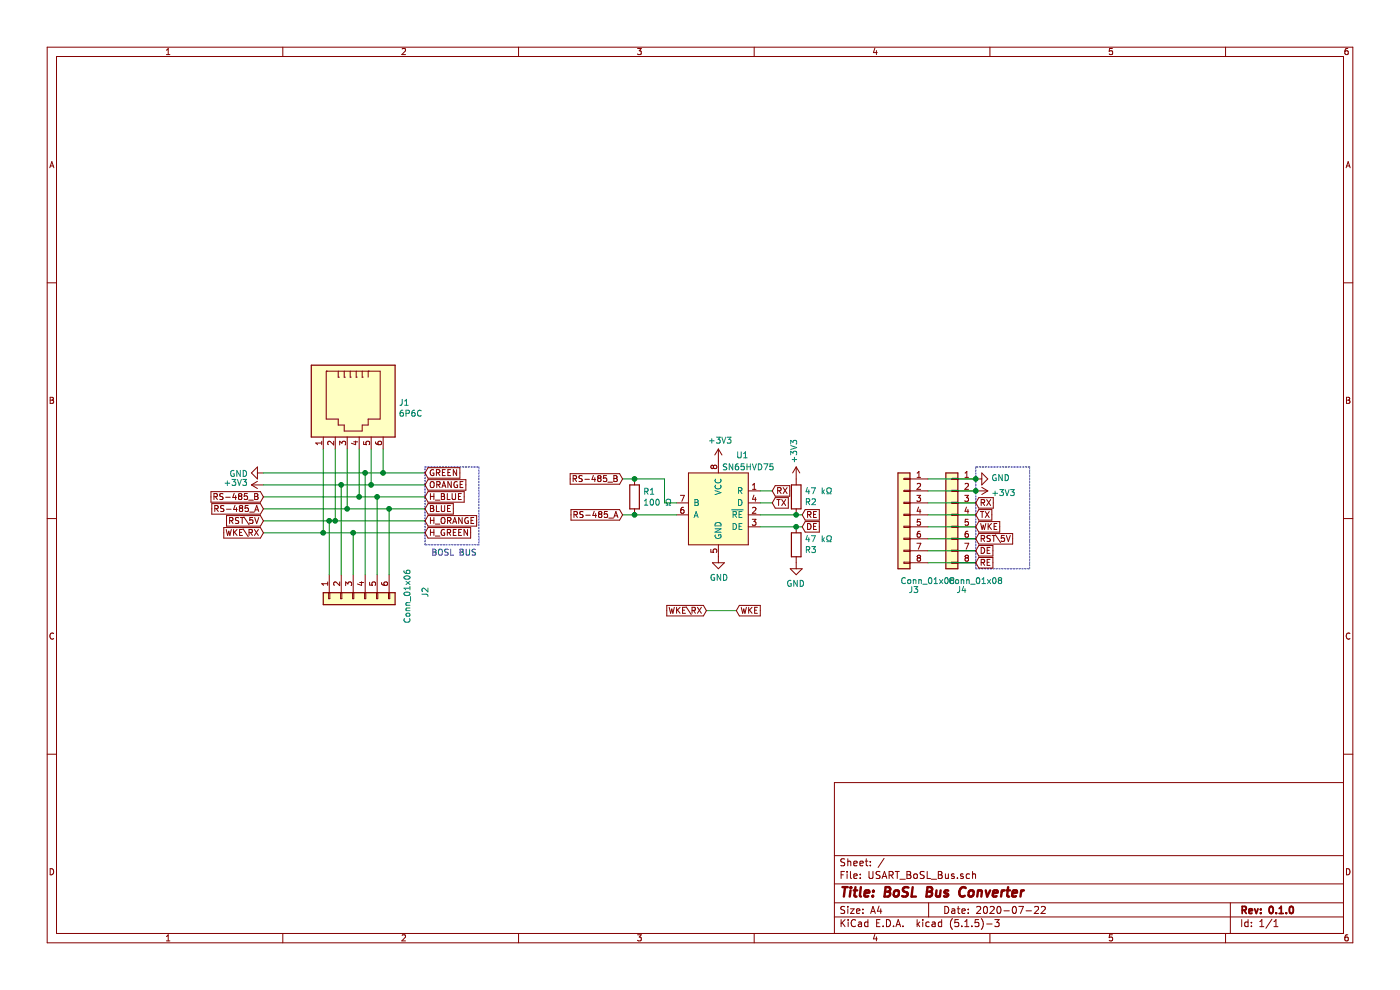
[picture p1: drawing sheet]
EESchema Schematic File Version 4
EELAYER 30 0
EELAYER END
$Descr A4 11693 8268
encoding utf-8
Sheet 1 1
Title "BoSL Bus Converter"
Date "2020-07-22"
Rev "0.1.0"
Comp ""
Comment1 ""
Comment2 ""
Comment3 ""
Comment4 ""
$EndDescr
Text GLabel 3550 4450 2    50   Input ~ 0
H_GREEN
Text GLabel 3550 3950 2    50   Input ~ 0
GREEN
Text GLabel 3550 4150 2    50   Input ~ 0
H_BLUE
Text GLabel 3550 4250 2    50   Input ~ 0
BLUE
Text GLabel 3550 4350 2    50   Input ~ 0
H_ORANGE
Text GLabel 3550 4050 2    50   Input ~ 0
ORANGE
Wire Notes Line
	3550 3900 4000 3900
Wire Notes Line
	4000 3900 4000 4550
Wire Notes Line
	4000 4550 3550 4550
Wire Notes Line
	3550 4550 3550 3900
Text Notes 3600 4650 0    50   ~ 0
BOSL BUS
Text GLabel 2200 4250 0    50   Input ~ 0
RS-485_A
Text GLabel 2200 4150 0    50   Input ~ 0
RS-485_B
$Comp
L power:+3V3 #PWR01
U 1 1
P 2200 4050
F 0 "#PWR01" H 2200 3900 50  0001 C CNN
F 1 "+3V3" V 2215 4178 50  0000 L CNN
F 2 "" H 2200 4050 50  0001 C CNN
F 3 "" H 2200 4050 50  0001 C CNN
	1    2200 4050
	0    -1   -1   0   
$EndComp
$Comp
L power:GND #PWR02
U 1 1
P 2200 3950
F 0 "#PWR02" H 2200 3700 50  0001 C CNN
F 1 "GND" V 2205 3822 50  0000 R CNN
F 2 "" H 2200 3950 50  0001 C CNN
F 3 "" H 2200 3950 50  0001 C CNN
	1    2200 3950
	0    1    1    0   
$EndComp
Text GLabel 2200 4450 0    50   Input ~ 0
WKE\RX
Text GLabel 2200 4350 0    50   Input ~ 0
RST\5V
Wire Notes Line
	8600 3900 8150 3900
$Comp
L Connector_Generic:Conn_01x06 J2
U 1 1
P 2950 5000
F 0 "J2" H 2850 4400 50  0000 L CNN
F 1 "Conn_01x06" H 2700 4550 50  0000 L CNN
F 2 "Connector_PinSocket_2.54mm:PinSocket_1x06_P2.54mm_Vertical" H 2950 5000 50  0001 C CNN
F 3 "~" H 2950 5000 50  0001 C CNN
	1    2950 5000
	0    -1   1    0   
$EndComp
$Comp
L power:+3V3 #PWR07
U 1 1
P 8150 4100
F 0 "#PWR07" H 8150 3950 50  0001 C CNN
F 1 "+3V3" V 8165 4228 50  0000 L CNN
F 2 "" H 8150 4100 50  0001 C CNN
F 3 "" H 8150 4100 50  0001 C CNN
	1    8150 4100
	0    1    1    0   
$EndComp
$Comp
L power:GND #PWR08
U 1 1
P 8150 4000
F 0 "#PWR08" H 8150 3750 50  0001 C CNN
F 1 "GND" V 8155 3872 50  0000 R CNN
F 2 "" H 8150 4000 50  0001 C CNN
F 3 "" H 8150 4000 50  0001 C CNN
	1    8150 4000
	0    -1   -1   0   
$EndComp
Text GLabel 8150 4300 2    50   Input ~ 0
TX
Text GLabel 8150 4200 2    50   Input ~ 0
RX
Text GLabel 8150 4400 2    50   Input ~ 0
WKE
Text GLabel 8150 4500 2    50   Input ~ 0
RST\5V
Text GLabel 8150 4700 2    50   Input ~ 0
RE
Text GLabel 8150 4600 2    50   Input ~ 0
DE
Text GLabel 5200 4300 0    50   Input ~ 0
RS-485_A
Text GLabel 5200 4000 0    50   Input ~ 0
RS-485_B
$Comp
L power:GND #PWR03
U 1 1
P 6000 4650
F 0 "#PWR03" H 6000 4400 50  0001 C CNN
F 1 "GND" H 6005 4477 50  0000 C CNN
F 2 "" H 6000 4650 50  0001 C CNN
F 3 "" H 6000 4650 50  0001 C CNN
	1    6000 4650
	1    0    0    -1  
$EndComp
Text GLabel 6700 4300 2    50   Input ~ 0
RE
Wire Wire Line
	6700 4300 6650 4300
$Comp
L Device:R R1
U 1 1
P 5300 4150
F 0 "R1" H 5370 4196 50  0000 L CNN
F 1 "100 Ω" H 5370 4105 50  0000 L CNN
F 2 "Resistor_SMD:R_0603_1608Metric" V 5230 4150 50  0001 C CNN
F 3 "~" H 5300 4150 50  0001 C CNN
	1    5300 4150
	1    0    0    -1  
$EndComp
$Comp
L local:SN65HVD75 U1
U 1 1
P 5950 4250
F 0 "U1" H 5700 4700 50  0000 C CNN
F 1 "SN65HVD75" H 5650 4600 50  0000 C CNN
F 2 "Package_SO:SOIC-8_3.9x4.9mm_P1.27mm" H 5750 4700 50  0001 C CNN
F 3 "" H 5750 4700 50  0001 C CNN
	1    5950 4250
	-1   0    0    -1  
$EndComp
Text GLabel 6700 4400 2    50   Input ~ 0
DE
Wire Notes Line
	8150 4750 8600 4750
Wire Notes Line
	8600 3900 8600 4750
Wire Notes Line
	8150 3900 8150 4750
Text GLabel 6450 4200 2    50   Input ~ 0
TX
Text GLabel 6450 4100 2    50   Input ~ 0
RX
Wire Wire Line
	6450 4200 6350 4200
Wire Wire Line
	6350 4100 6450 4100
$Comp
L Device:R R2
U 1 1
P 6650 4150
F 0 "R2" H 6720 4196 50  0000 L CNN
F 1 "47 kΩ" H 6720 4105 50  0000 L CNN
F 2 "Resistor_SMD:R_0603_1608Metric" V 6580 4150 50  0001 C CNN
F 3 "~" H 6650 4150 50  0001 C CNN
	1    6650 4150
	1    0    0    1   
$EndComp
Connection ~ 6650 4300
Wire Wire Line
	6650 4300 6350 4300
Wire Wire Line
	6350 4400 6650 4400
$Comp
L Device:R R3
U 1 1
P 6650 4550
F 0 "R3" H 6720 4596 50  0000 L CNN
F 1 "47 kΩ" H 6720 4505 50  0000 L CNN
F 2 "Resistor_SMD:R_0603_1608Metric" V 6580 4550 50  0001 C CNN
F 3 "~" H 6650 4550 50  0001 C CNN
	1    6650 4550
	1    0    0    1   
$EndComp
Connection ~ 6650 4400
Wire Wire Line
	6650 4400 6700 4400
$Comp
L power:GND #PWR05
U 1 1
P 6650 4700
F 0 "#PWR05" H 6650 4450 50  0001 C CNN
F 1 "GND" H 6655 4527 50  0000 C CNN
F 2 "" H 6650 4700 50  0001 C CNN
F 3 "" H 6650 4700 50  0001 C CNN
	1    6650 4700
	-1   0    0    -1  
$EndComp
$Comp
L power:+3V3 #PWR06
U 1 1
P 6650 4000
F 0 "#PWR06" H 6650 3850 50  0001 C CNN
F 1 "+3V3" V 6665 4128 50  0000 L CNN
F 2 "" H 6650 4000 50  0001 C CNN
F 3 "" H 6650 4000 50  0001 C CNN
	1    6650 4000
	-1   0    0    -1  
$EndComp
Wire Wire Line
	5550 4200 5650 4200
$Comp
L Connector_Generic:Conn_01x08 J4
U 1 1
P 7950 4300
F 0 "J4" H 7868 3675 50  0000 C CNN
F 1 "Conn_01x08" H 7750 3750 50  0000 C CNN
F 2 "Connector_PinHeader_2.54mm:PinHeader_1x08_P2.54mm_Vertical" H 7950 4300 50  0001 C CNN
F 3 "~" H 7950 4300 50  0001 C CNN
	1    7950 4300
	-1   0    0    -1  
$EndComp
$Comp
L Connector_Generic:Conn_01x08 J3
U 1 1
P 7550 4300
F 0 "J3" H 7468 3675 50  0000 C CNN
F 1 "Conn_01x08" H 7350 3750 50  0000 C CNN
F 2 "Connector_PinSocket_2.54mm:PinSocket_1x08_P2.54mm_Vertical" H 7550 4300 50  0001 C CNN
F 3 "~" H 7550 4300 50  0001 C CNN
	1    7550 4300
	-1   0    0    -1  
$EndComp
Wire Wire Line
	7750 4000 8150 4000
Connection ~ 8150 4000
Wire Wire Line
	8150 4100 7750 4100
Connection ~ 8150 4100
Wire Wire Line
	7750 4200 8150 4200
Wire Wire Line
	8150 4300 7750 4300
Wire Wire Line
	7750 4400 8150 4400
Wire Wire Line
	8150 4500 7750 4500
Wire Wire Line
	7750 4600 8150 4600
Wire Wire Line
	8150 4700 7750 4700
$Comp
L Connector:6P6C J1
U 1 1
P 2900 3350
F 0 "J1" V 2911 3780 50  0000 L CNN
F 1 "6P6C" V 3002 3780 50  0000 L CNN
F 2 "Connector_RJ:RJ12_Amphenol_54601" V 2900 3375 50  0001 C CNN
F 3 "~" V 2900 3375 50  0001 C CNN
	1    2900 3350
	0    1    1    0   
$EndComp
Wire Wire Line
	2200 3950 3050 3950
Wire Wire Line
	2200 4050 2850 4050
Wire Wire Line
	2200 4150 3000 4150
Wire Wire Line
	2200 4250 2900 4250
Wire Wire Line
	2200 4350 2750 4350
Wire Wire Line
	2200 4450 2700 4450
Wire Wire Line
	2700 4450 2700 3750
Connection ~ 2700 4450
Wire Wire Line
	2700 4450 2950 4450
Wire Wire Line
	2800 3750 2800 4350
Connection ~ 2800 4350
Wire Wire Line
	2800 4350 3550 4350
Wire Wire Line
	2900 3750 2900 4250
Connection ~ 2900 4250
Wire Wire Line
	2900 4250 3250 4250
Wire Wire Line
	3000 3750 3000 4150
Connection ~ 3000 4150
Wire Wire Line
	3000 4150 3150 4150
Wire Wire Line
	3100 3750 3100 4050
Connection ~ 3100 4050
Wire Wire Line
	3100 4050 3550 4050
Wire Wire Line
	3200 3750 3200 3950
Connection ~ 3200 3950
Wire Wire Line
	3200 3950 3550 3950
Wire Wire Line
	2750 4350 2750 4800
Connection ~ 2750 4350
Wire Wire Line
	2750 4350 2800 4350
Wire Wire Line
	2850 4050 2850 4800
Connection ~ 2850 4050
Wire Wire Line
	2850 4050 3100 4050
Wire Wire Line
	2950 4450 2950 4800
Connection ~ 2950 4450
Wire Wire Line
	2950 4450 3550 4450
Wire Wire Line
	3050 3950 3050 4800
Connection ~ 3050 3950
Wire Wire Line
	3050 3950 3200 3950
Wire Wire Line
	3150 4150 3150 4800
Connection ~ 3150 4150
Wire Wire Line
	3150 4150 3550 4150
Wire Wire Line
	3250 4250 3250 4800
Connection ~ 3250 4250
Wire Wire Line
	3250 4250 3550 4250
$Comp
L power:+3V3 #PWR04
U 1 1
P 6000 3850
F 0 "#PWR04" H 6000 3700 50  0001 C CNN
F 1 "+3V3" H 6015 4023 50  0000 C CNN
F 2 "" H 6000 3850 50  0001 C CNN
F 3 "" H 6000 3850 50  0001 C CNN
	1    6000 3850
	1    0    0    -1  
$EndComp
Text GLabel 6150 5100 2    50   Input ~ 0
WKE
Text GLabel 5900 5100 0    50   Input ~ 0
WKE\RX
Wire Wire Line
	5900 5100 6150 5100
Wire Wire Line
	5200 4300 5300 4300
Wire Wire Line
	5200 4000 5300 4000
Wire Wire Line
	5550 4000 5550 4200
Connection ~ 5300 4000
Connection ~ 5300 4300
Wire Wire Line
	5300 4300 5650 4300
Wire Wire Line
	5300 4000 5550 4000
$EndSCHEMATC
